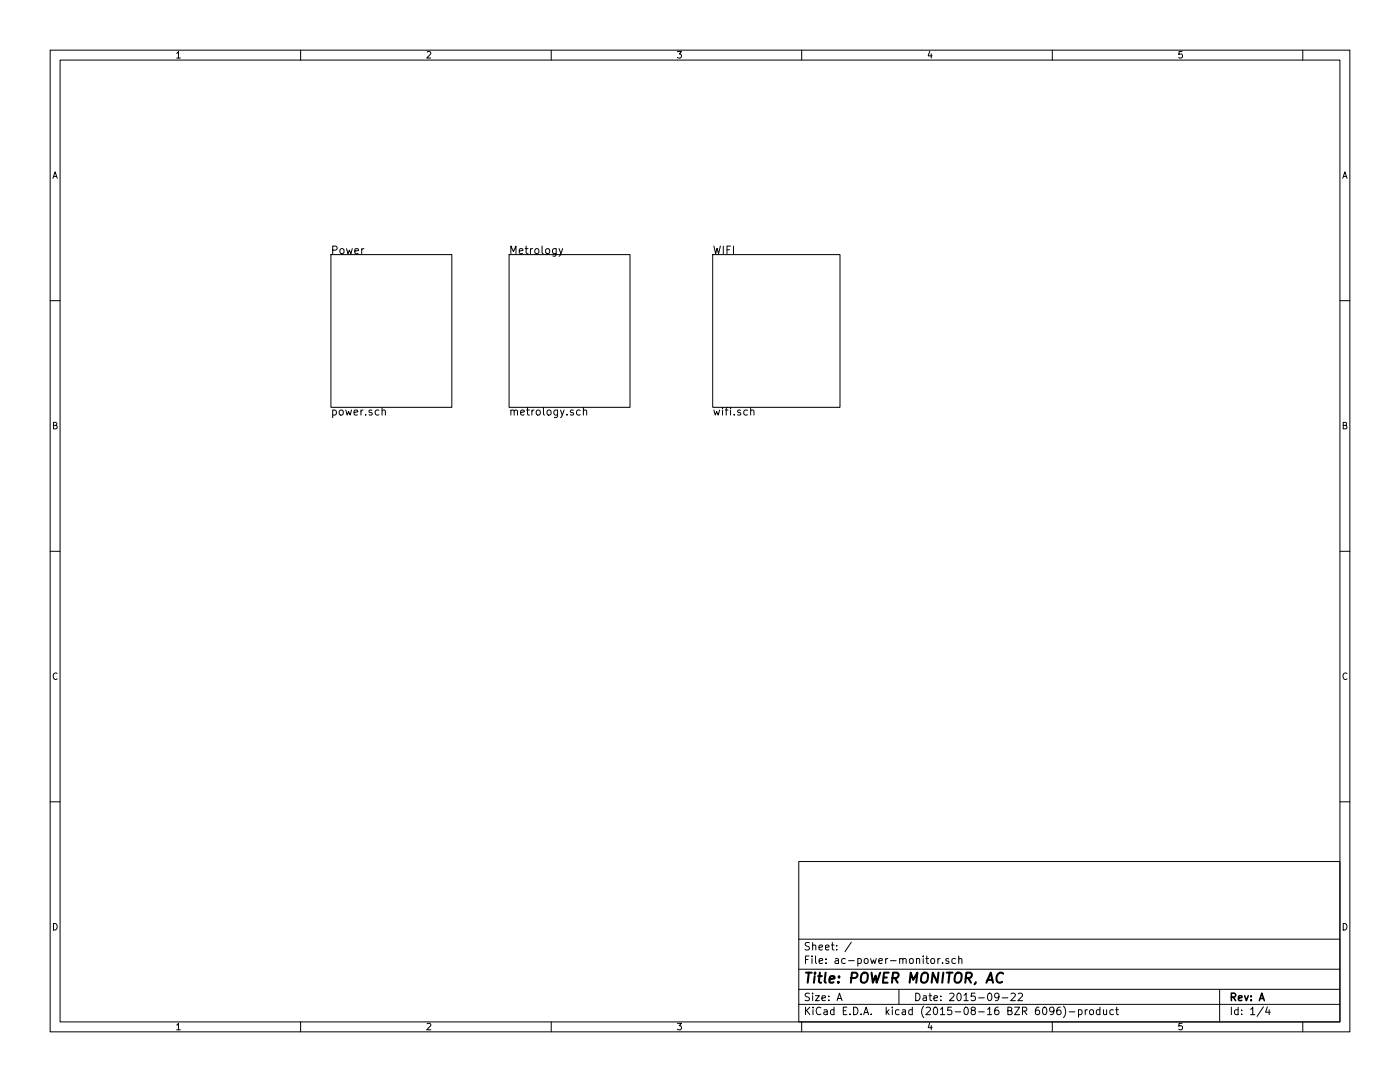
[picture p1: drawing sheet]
<svg xmlns="http://www.w3.org/2000/svg" width="279mm" height="216mm" viewBox="0 0 279 216" stroke-linecap="round" stroke-linejoin="round" font-family="sans-serif">
<g fill="none" stroke="#000" stroke-width=".2">
<path d="M10 10h259.4v195.9h-259.4zM12 12h255.4v191.9h-255.4zM60 10v2M110 10v2M160 10v2M210 10v2M260 10v2M10 60h2M66 50.8h24.2v30.5h-24.2zM101.6 50.8h24.1v30.5h-24.1zM111.6 49.6l.3 1M112.3 49.6l-.5 1.4-.2 .1"/>
<path d="M142.2 50.8h25.4v30.5h-25.4zM267.4 60h2M76.3 82v-.1a.36 .36 0 0 1 .6 .1v.8M115.8 81.9l-.4-.1-.3 .3v.5l.1 .2h.6M116.4 82l.1-.1a.36 .36 0 0 1 .6 .1v.8M116.4 81.3v1.5M149.8 82l.1-.1a.36 .36 0 0 1 .6 .1v.8M149.8 81.3v1.5M10 110h2M267.4 110h2M10 160h2M267.4 160h2"/>
<path d="M159.4 171.9h108v32h-108zM159.4 197.4h108M159.4 193.4h108M159.4 187.4h108M167.1 199.7l.4-1.5 .5 1.5M167.2 199.2h.7M169.9 188l-1.3 1.9M179.4 197.4v3M185.8 191.4l.2-.1 .5 .1v.6l-.1 .2-.4 .1-.2-.2zM187.2 191.3v1M187.6 191.3l-.4 .2M188.1 192.1v.2"/>
<path d="M189.3 191.3a.37 .37 0 0 0-.6 .2l.1 .2 .5 .1 .1 .2-.2 .3-.5-.1M190.7 191.3h-.5l-.2 .2v.6l.2 .2 .5-.1M191.3 191.4l.2-.1h.4l.1 1M191.3 190.8v1.5M199.4 198.8l-.3 .3h-.3l-.3-.3 .2-.6h.4l.2 .1a1.19 1.19 0 0 1-.2 1.3l-.4 .1M200 199.1h1.1M201.8 198.3l.6-.1 .2 .4-.9 1.1h.9M203.2 198.3l.6-.1 .3 .4-1 1.1h1M243.4 197.4v6.5M60 203.9v2M110 203.9v2M159.4 200.4h108"/>
<path d="M160 203.9v2M210 203.9v2M210.3 201.6l-.2 .3h-.3l-.3-.3 .1-.6h.5l.2 .1a1.19 1.19 0 0 1-.2 1.3l-.5 .1M211.6 201h-.4a1.11 1.11 0 0 0-.2 1.4l.5 .1 .2-.2 .1-.5-.3-.3-.5 .1-.1 .2M212.2 200.8a1.71 1.71 0 0 1 0 2.2M213.4 201.9h1.1M215.2 201.5h.5l.3 .3-.2 .6h-.6M215.2 201.5v1.5M216.6 201.5v1M217 201.5l-.4 .3M217.5 201.6l.2-.1 .5 .1v.6l-.1 .2-.4 .1-.2-.2zM219.5 201.5h-.4l-.3 .3 .1 .5 .2 .2 .4-.1"/>
<path d="M219.5 201v1.5M220.2 201.5l.1 .9 .3 .1 .3-.2M220.9 201.5v1M222.2 201.5h-.4l-.3 .3 .1 .5 .2 .2 .4-.1M222.7 201.5h.5M222.9 201v1.3l.3 .2M252.1 200.9l-1.2 1.9M252.9 200.9l-.3 1.1h.9M253.3 201.5v1M260 203.9v2"/>
</g>
<path d="M200.2 194.3a.87 .87 0 0 0-1 0 .87 .87 0 0 0-.3 .9 .69 .69 0 0 0 .3 .8 .69 .69 0 0 0 .8-.1" fill="none" stroke="#000" stroke-width=".41"/>
<text font-size="2.8" x="160.4" y="196.2">Title: POWER MONITOR, AC</text>
<g font-size="2.1">
<text x="66" y="50.7">Power</text>
<text x="101.6" y="50.7">Metrology</text>
<text x="142.2" y="50.7">WIFI</text>
<text x="66" y="82.9">power.sch</text>
<text x="101.6" y="82.9">metrology.sch</text>
<text x="142.2" y="82.9">wifi.sch</text>
<text x="160.4" y="189.6">Sheet: /</text>
<text x="160.4" y="192.3">File: ac-power-monitor.sch</text>
<text x="160.4" y="202.5">KiCad E.D.A. kicad (2015-08-16 BZR 6096)-product</text>
<text x="160.4" y="199.7">Size: A</text>
<text x="182.4" y="199.7">Date: 2015-09-22</text>
<text x="245.4" y="199.7">Rev: A</text>
<text x="245.4" y="202.5">Id: 1/4</text>
</g>
<g font-size="1.8">
<text x="35" y="11.6">1</text>
<text x="85" y="11.6">2</text>
<text x="135" y="11.6">3</text>
<text x="185" y="11.6">4</text>
<text x="235" y="11.6">5</text>
<text x="10.4" y="35.6">A</text>
<text x="267.8" y="35.6">A</text>
<text x="10.4" y="85.6">B</text>
<text x="267.8" y="85.6">B</text>
<text x="10.4" y="135.6">C</text>
<text x="267.8" y="135.6">C</text>
<text x="10.4" y="185.6">D</text>
<text x="267.8" y="185.6">D</text>
<text x="35" y="205.5">1</text>
<text x="85" y="205.5">2</text>
<text x="135" y="205.5">3</text>
<text x="185" y="205.5">4</text>
<text x="235" y="205.5">5</text>
</g>
</svg>
